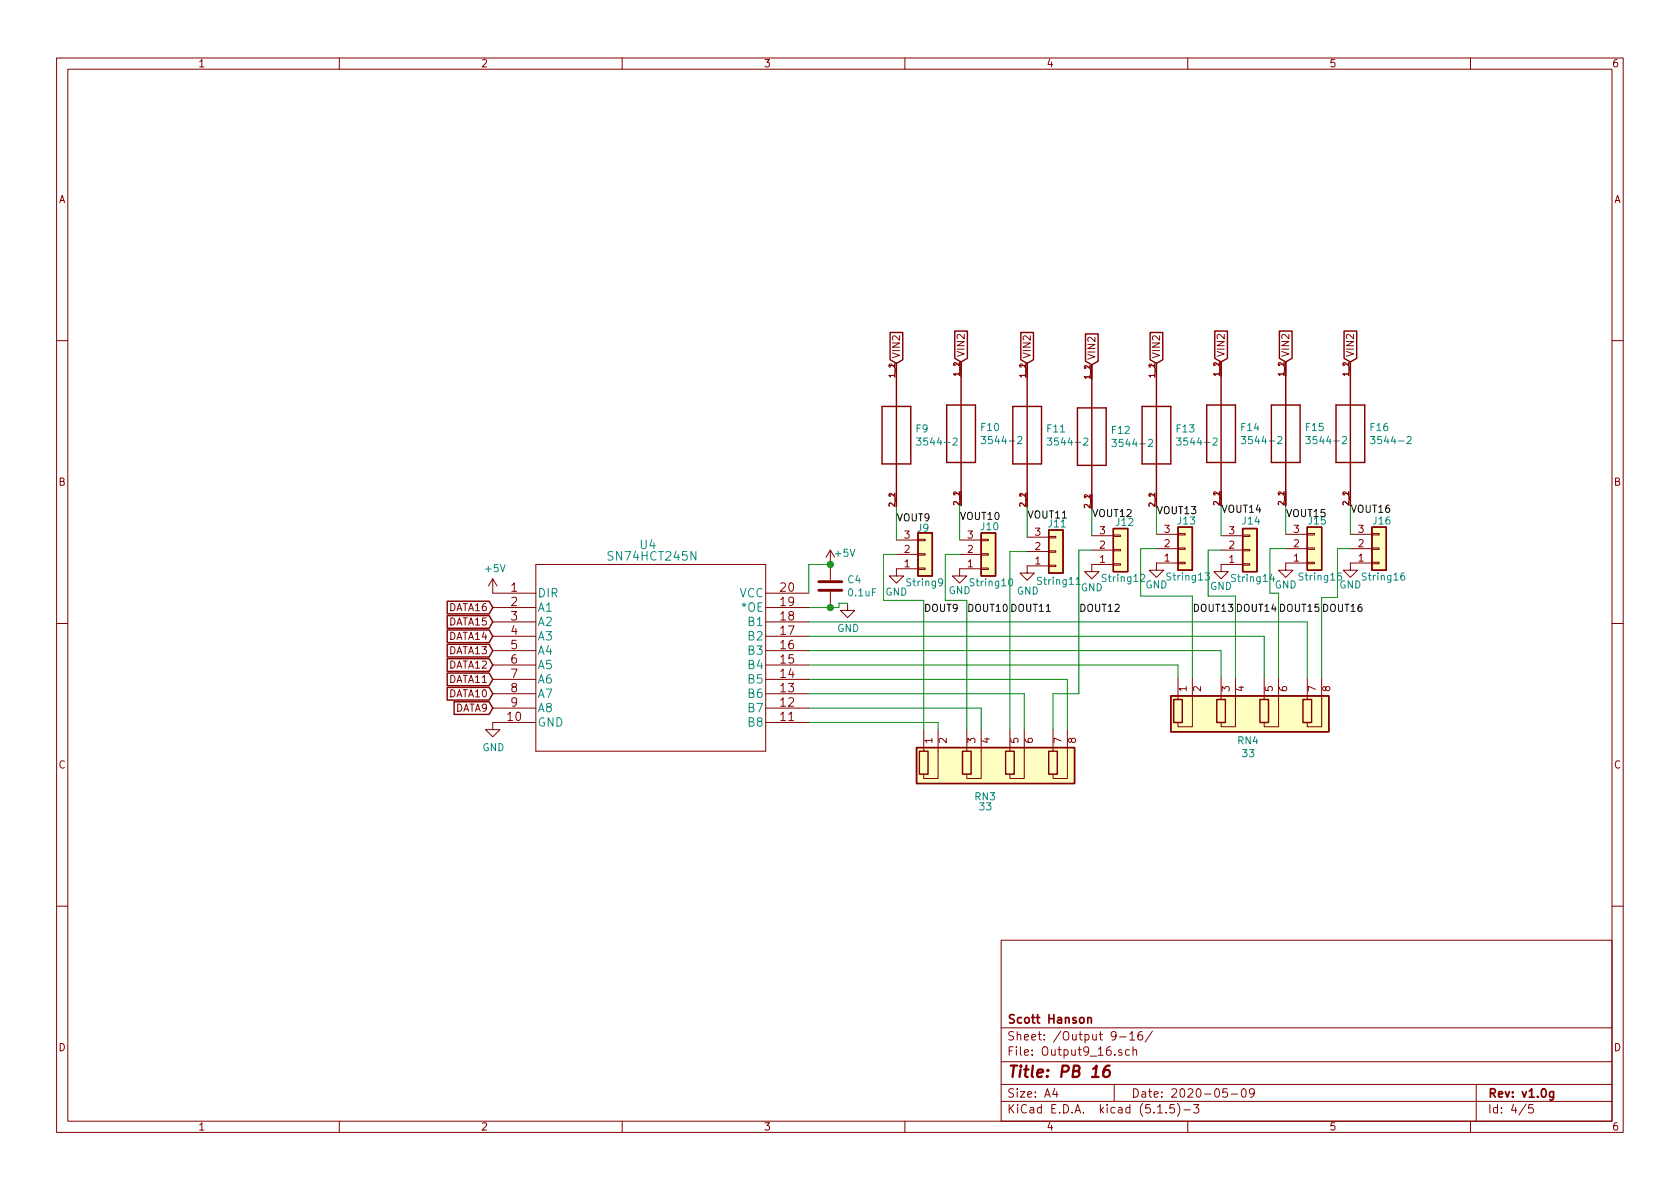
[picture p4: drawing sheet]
EESchema Schematic File Version 4
EELAYER 30 0
EELAYER END
$Descr A4 11693 8268
encoding utf-8
Sheet 4 5
Title "PB 16"
Date "2020-05-09"
Rev "v1.0g"
Comp "Scott Hanson"
Comment1 ""
Comment2 ""
Comment3 ""
Comment4 ""
$EndDescr
$Comp
L Connector_Generic:Conn_01x03 J?
U 1 1
P 6440 3850
AR Path="/5D4E39BC" Ref="J?"  Part="1" 
AR Path="/5D4698DE/5D4E39BC" Ref="J9"  Part="1" 
F 0 "J9" H 6380 3670 50  0000 L CNN
F 1 "String9" H 6300 4050 50  0000 L CNN
F 2 "Connector_Phoenix_MC:PhoenixContact_MCV_1,5_3-G-3.5_1x03_P3.50mm_Vertical" H 6440 3850 50  0001 C CNN
F 3 "~" H 6440 3850 50  0001 C CNN
F 4 "277-5737-ND/ED10555-ND" H -940 -270 50  0001 C CNN "Digi-Key_PN"
F 5 "1843619/OSTTJ0311530" H -940 -270 50  0001 C CNN "MPN"
	1    6440 3850
	1    0    0    1   
$EndComp
$Comp
L Connector_Generic:Conn_01x03 J?
U 1 1
P 6880 3850
AR Path="/5D4E39C4" Ref="J?"  Part="1" 
AR Path="/5D4698DE/5D4E39C4" Ref="J10"  Part="1" 
F 0 "J10" H 6820 3660 50  0000 L CNN
F 1 "String10" H 6740 4050 50  0000 L CNN
F 2 "Connector_Phoenix_MC:PhoenixContact_MCV_1,5_3-G-3.5_1x03_P3.50mm_Vertical" H 6880 3850 50  0001 C CNN
F 3 "~" H 6880 3850 50  0001 C CNN
F 4 "277-5737-ND/ED10555-ND" H -1060 -260 50  0001 C CNN "Digi-Key_PN"
F 5 "1843619/OSTTJ0311530" H -1060 -260 50  0001 C CNN "MPN"
	1    6880 3850
	1    0    0    1   
$EndComp
$Comp
L Connector_Generic:Conn_01x03 J?
U 1 1
P 7350 3830
AR Path="/5D4E39CC" Ref="J?"  Part="1" 
AR Path="/5D4698DE/5D4E39CC" Ref="J11"  Part="1" 
F 0 "J11" H 7290 3640 50  0000 L CNN
F 1 "String11" H 7210 4040 50  0000 L CNN
F 2 "Connector_Phoenix_MC:PhoenixContact_MCV_1,5_3-G-3.5_1x03_P3.50mm_Vertical" H 7350 3830 50  0001 C CNN
F 3 "~" H 7350 3830 50  0001 C CNN
F 4 "277-5737-ND/ED10555-ND" H -1010 -260 50  0001 C CNN "Digi-Key_PN"
F 5 "1843619/OSTTJ0311530" H -1010 -260 50  0001 C CNN "MPN"
	1    7350 3830
	1    0    0    1   
$EndComp
$Comp
L Connector_Generic:Conn_01x03 J?
U 1 1
P 7800 3820
AR Path="/5D4E39D4" Ref="J?"  Part="1" 
AR Path="/5D4698DE/5D4E39D4" Ref="J12"  Part="1" 
F 0 "J12" H 7760 3630 50  0000 L CNN
F 1 "String12" H 7660 4020 50  0000 L CNN
F 2 "Connector_Phoenix_MC:PhoenixContact_MCV_1,5_3-G-3.5_1x03_P3.50mm_Vertical" H 7800 3820 50  0001 C CNN
F 3 "~" H 7800 3820 50  0001 C CNN
F 4 "277-5737-ND/ED10555-ND" H -920 -260 50  0001 C CNN "Digi-Key_PN"
F 5 "1843619/OSTTJ0311530" H -920 -260 50  0001 C CNN "MPN"
	1    7800 3820
	1    0    0    1   
$EndComp
$Comp
L Connector_Generic:Conn_01x03 J?
U 1 1
P 8250 3810
AR Path="/5D4E39DC" Ref="J?"  Part="1" 
AR Path="/5D4698DE/5D4E39DC" Ref="J13"  Part="1" 
F 0 "J13" H 8190 3620 50  0000 L CNN
F 1 "String13" H 8110 4010 50  0000 L CNN
F 2 "Connector_Phoenix_MC:PhoenixContact_MCV_1,5_3-G-3.5_1x03_P3.50mm_Vertical" H 8250 3810 50  0001 C CNN
F 3 "~" H 8250 3810 50  0001 C CNN
F 4 "277-5737-ND/ED10555-ND" H -810 -250 50  0001 C CNN "Digi-Key_PN"
F 5 "1843619/OSTTJ0311530" H -810 -250 50  0001 C CNN "MPN"
	1    8250 3810
	1    0    0    1   
$EndComp
$Comp
L Connector_Generic:Conn_01x03 J?
U 1 1
P 8700 3820
AR Path="/5D4E39E4" Ref="J?"  Part="1" 
AR Path="/5D4698DE/5D4E39E4" Ref="J14"  Part="1" 
F 0 "J14" H 8640 3620 50  0000 L CNN
F 1 "String14" H 8560 4020 50  0000 L CNN
F 2 "Connector_Phoenix_MC:PhoenixContact_MCV_1,5_3-G-3.5_1x03_P3.50mm_Vertical" H 8700 3820 50  0001 C CNN
F 3 "~" H 8700 3820 50  0001 C CNN
F 4 "277-5737-ND/ED10555-ND" H -690 -260 50  0001 C CNN "Digi-Key_PN"
F 5 "1843619/OSTTJ0311530" H -690 -260 50  0001 C CNN "MPN"
	1    8700 3820
	1    0    0    1   
$EndComp
$Comp
L Connector_Generic:Conn_01x03 J?
U 1 1
P 9150 3810
AR Path="/5D4E39EC" Ref="J?"  Part="1" 
AR Path="/5D4698DE/5D4E39EC" Ref="J15"  Part="1" 
F 0 "J15" H 9100 3620 50  0000 L CNN
F 1 "String15" H 9030 4010 50  0000 L CNN
F 2 "Connector_Phoenix_MC:PhoenixContact_MCV_1,5_3-G-3.5_1x03_P3.50mm_Vertical" H 9150 3810 50  0001 C CNN
F 3 "~" H 9150 3810 50  0001 C CNN
F 4 "277-5737-ND/ED10555-ND" H -570 -260 50  0001 C CNN "Digi-Key_PN"
F 5 "1843619/OSTTJ0311530" H -570 -260 50  0001 C CNN "MPN"
	1    9150 3810
	1    0    0    1   
$EndComp
$Comp
L Connector_Generic:Conn_01x03 J?
U 1 1
P 9600 3810
AR Path="/5D4E39F4" Ref="J?"  Part="1" 
AR Path="/5D4698DE/5D4E39F4" Ref="J16"  Part="1" 
F 0 "J16" H 9550 3620 50  0000 L CNN
F 1 "String16" H 9470 4010 50  0000 L CNN
F 2 "Connector_Phoenix_MC:PhoenixContact_MCV_1,5_3-G-3.5_1x03_P3.50mm_Vertical" H 9600 3810 50  0001 C CNN
F 3 "~" H 9600 3810 50  0001 C CNN
F 4 "277-5737-ND/ED10555-ND" H -530 -260 50  0001 C CNN "Digi-Key_PN"
F 5 "1843619/OSTTJ0311530" H -530 -260 50  0001 C CNN "MPN"
	1    9600 3810
	1    0    0    1   
$EndComp
$Comp
L power:GND #PWR?
U 1 1
P 6240 3950
AR Path="/5D4E39FA" Ref="#PWR?"  Part="1" 
AR Path="/5D4698DE/5D4E39FA" Ref="#PWR024"  Part="1" 
F 0 "#PWR024" H 6240 3700 50  0001 C CNN
F 1 "GND" H 6240 3790 50  0000 C CNN
F 2 "" H 6240 3950 50  0001 C CNN
F 3 "" H 6240 3950 50  0001 C CNN
	1    6240 3950
	1    0    0    -1  
$EndComp
$Comp
L power:GND #PWR?
U 1 1
P 6680 3950
AR Path="/5D4E3A00" Ref="#PWR?"  Part="1" 
AR Path="/5D4698DE/5D4E3A00" Ref="#PWR025"  Part="1" 
F 0 "#PWR025" H 6680 3700 50  0001 C CNN
F 1 "GND" H 6680 3800 50  0000 C CNN
F 2 "" H 6680 3950 50  0001 C CNN
F 3 "" H 6680 3950 50  0001 C CNN
	1    6680 3950
	1    0    0    -1  
$EndComp
$Comp
L power:GND #PWR?
U 1 1
P 7150 3930
AR Path="/5D4E3A06" Ref="#PWR?"  Part="1" 
AR Path="/5D4698DE/5D4E3A06" Ref="#PWR026"  Part="1" 
F 0 "#PWR026" H 7150 3680 50  0001 C CNN
F 1 "GND" H 7155 3757 50  0000 C CNN
F 2 "" H 7150 3930 50  0001 C CNN
F 3 "" H 7150 3930 50  0001 C CNN
	1    7150 3930
	1    0    0    -1  
$EndComp
$Comp
L power:GND #PWR?
U 1 1
P 7600 3920
AR Path="/5D4E3A0C" Ref="#PWR?"  Part="1" 
AR Path="/5D4698DE/5D4E3A0C" Ref="#PWR027"  Part="1" 
F 0 "#PWR027" H 7600 3670 50  0001 C CNN
F 1 "GND" H 7600 3760 50  0000 C CNN
F 2 "" H 7600 3920 50  0001 C CNN
F 3 "" H 7600 3920 50  0001 C CNN
	1    7600 3920
	1    0    0    -1  
$EndComp
$Comp
L power:GND #PWR?
U 1 1
P 8050 3910
AR Path="/5D4E3A12" Ref="#PWR?"  Part="1" 
AR Path="/5D4698DE/5D4E3A12" Ref="#PWR028"  Part="1" 
F 0 "#PWR028" H 8050 3660 50  0001 C CNN
F 1 "GND" H 8050 3760 50  0000 C CNN
F 2 "" H 8050 3910 50  0001 C CNN
F 3 "" H 8050 3910 50  0001 C CNN
	1    8050 3910
	1    0    0    -1  
$EndComp
$Comp
L power:GND #PWR?
U 1 1
P 8500 3920
AR Path="/5D4E3A18" Ref="#PWR?"  Part="1" 
AR Path="/5D4698DE/5D4E3A18" Ref="#PWR029"  Part="1" 
F 0 "#PWR029" H 8500 3670 50  0001 C CNN
F 1 "GND" H 8500 3770 50  0000 C CNN
F 2 "" H 8500 3920 50  0001 C CNN
F 3 "" H 8500 3920 50  0001 C CNN
	1    8500 3920
	1    0    0    -1  
$EndComp
$Comp
L power:GND #PWR?
U 1 1
P 8950 3910
AR Path="/5D4E3A1E" Ref="#PWR?"  Part="1" 
AR Path="/5D4698DE/5D4E3A1E" Ref="#PWR030"  Part="1" 
F 0 "#PWR030" H 8950 3660 50  0001 C CNN
F 1 "GND" H 8950 3760 50  0000 C CNN
F 2 "" H 8950 3910 50  0001 C CNN
F 3 "" H 8950 3910 50  0001 C CNN
	1    8950 3910
	1    0    0    -1  
$EndComp
$Comp
L power:GND #PWR?
U 1 1
P 9400 3910
AR Path="/5D4E3A24" Ref="#PWR?"  Part="1" 
AR Path="/5D4698DE/5D4E3A24" Ref="#PWR031"  Part="1" 
F 0 "#PWR031" H 9400 3660 50  0001 C CNN
F 1 "GND" H 9400 3760 50  0000 C CNN
F 2 "" H 9400 3910 50  0001 C CNN
F 3 "" H 9400 3910 50  0001 C CNN
	1    9400 3910
	1    0    0    -1  
$EndComp
Wire Wire Line
	6240 3520 6240 3750
Wire Wire Line
	6680 3750 6680 3510
Wire Wire Line
	6680 3510 6690 3510
Wire Wire Line
	7150 3520 7150 3730
Wire Wire Line
	7600 3720 7600 3530
Wire Wire Line
	8050 3710 8050 3520
Wire Wire Line
	8500 3510 8500 3720
Wire Wire Line
	8950 3510 8950 3710
Text Label 6240 3630 0    50   ~ 0
VOUT9
Text Label 6680 3620 0    50   ~ 0
VOUT10
Text Label 7150 3610 0    50   ~ 0
VOUT11
Text Label 7600 3600 0    50   ~ 0
VOUT12
Text Label 8050 3580 0    50   ~ 0
VOUT13
Text Label 8500 3570 0    50   ~ 0
VOUT14
Text Label 8950 3600 0    50   ~ 0
VOUT15
$Comp
L PB_16-rescue:3544-2-Keystone_Fuse F?
U 1 1
P 6690 3010
AR Path="/5D4E3A70" Ref="F?"  Part="1" 
AR Path="/5D4698DE/5D4E3A70" Ref="F10"  Part="1" 
F 0 "F10" V 6644 3140 50  0000 L CNN
F 1 "3544-2" V 6735 3140 50  0000 L CNN
F 2 "Keystone_Fuse:FUSE_3544-2" H 6690 3010 50  0001 L BNN
F 3 "" H 6690 3010 50  0001 L BNN
F 4 "3544-2" H 6690 3010 50  0001 L BNN "Field4"
F 5 "None" H 6690 3010 50  0001 L BNN "Field5"
F 6 "Unavailable" H 6690 3010 50  0001 L BNN "Field6"
F 7 "Fuse Clip; 500 VAC; 30 A; PCB; For 0.110 in. x 0.032 in. mini blade fuses" H 6690 3010 50  0001 L BNN "Field7"
F 8 "Keystone Electronics" H 6690 3010 50  0001 L BNN "Field8"
F 9 "36-3544-2-ND" H -1210 -260 50  0001 C CNN "Digi-Key_PN"
F 10 "3544-2" H -1210 -260 50  0001 C CNN "MPN"
	1    6690 3010
	0    1    1    0   
$EndComp
$Comp
L PB_16-rescue:3544-2-Keystone_Fuse F?
U 1 1
P 7150 3020
AR Path="/5D4E3A7D" Ref="F?"  Part="1" 
AR Path="/5D4698DE/5D4E3A7D" Ref="F11"  Part="1" 
F 0 "F11" V 7104 3150 50  0000 L CNN
F 1 "3544-2" V 7195 3150 50  0000 L CNN
F 2 "Keystone_Fuse:FUSE_3544-2" H 7150 3020 50  0001 L BNN
F 3 "" H 7150 3020 50  0001 L BNN
F 4 "3544-2" H 7150 3020 50  0001 L BNN "Field4"
F 5 "None" H 7150 3020 50  0001 L BNN "Field5"
F 6 "Unavailable" H 7150 3020 50  0001 L BNN "Field6"
F 7 "Fuse Clip; 500 VAC; 30 A; PCB; For 0.110 in. x 0.032 in. mini blade fuses" H 7150 3020 50  0001 L BNN "Field7"
F 8 "Keystone Electronics" H 7150 3020 50  0001 L BNN "Field8"
F 9 "36-3544-2-ND" H -1160 -260 50  0001 C CNN "Digi-Key_PN"
F 10 "3544-2" H -1160 -260 50  0001 C CNN "MPN"
	1    7150 3020
	0    1    1    0   
$EndComp
$Comp
L PB_16-rescue:3544-2-Keystone_Fuse F?
U 1 1
P 7600 3030
AR Path="/5D4E3A8A" Ref="F?"  Part="1" 
AR Path="/5D4698DE/5D4E3A8A" Ref="F12"  Part="1" 
F 0 "F12" V 7554 3160 50  0000 L CNN
F 1 "3544-2" V 7645 3160 50  0000 L CNN
F 2 "Keystone_Fuse:FUSE_3544-2" H 7600 3030 50  0001 L BNN
F 3 "" H 7600 3030 50  0001 L BNN
F 4 "3544-2" H 7600 3030 50  0001 L BNN "Field4"
F 5 "None" H 7600 3030 50  0001 L BNN "Field5"
F 6 "Unavailable" H 7600 3030 50  0001 L BNN "Field6"
F 7 "Fuse Clip; 500 VAC; 30 A; PCB; For 0.110 in. x 0.032 in. mini blade fuses" H 7600 3030 50  0001 L BNN "Field7"
F 8 "Keystone Electronics" H 7600 3030 50  0001 L BNN "Field8"
F 9 "36-3544-2-ND" H -1070 -260 50  0001 C CNN "Digi-Key_PN"
F 10 "3544-2" H -1070 -260 50  0001 C CNN "MPN"
	1    7600 3030
	0    1    1    0   
$EndComp
$Comp
L PB_16-rescue:3544-2-Keystone_Fuse F?
U 1 1
P 8050 3020
AR Path="/5D4E3A97" Ref="F?"  Part="1" 
AR Path="/5D4698DE/5D4E3A97" Ref="F13"  Part="1" 
F 0 "F13" V 8004 3150 50  0000 L CNN
F 1 "3544-2" V 8095 3150 50  0000 L CNN
F 2 "Keystone_Fuse:FUSE_3544-2" H 8050 3020 50  0001 L BNN
F 3 "" H 8050 3020 50  0001 L BNN
F 4 "3544-2" H 8050 3020 50  0001 L BNN "Field4"
F 5 "None" H 8050 3020 50  0001 L BNN "Field5"
F 6 "Unavailable" H 8050 3020 50  0001 L BNN "Field6"
F 7 "Fuse Clip; 500 VAC; 30 A; PCB; For 0.110 in. x 0.032 in. mini blade fuses" H 8050 3020 50  0001 L BNN "Field7"
F 8 "Keystone Electronics" H 8050 3020 50  0001 L BNN "Field8"
F 9 "36-3544-2-ND" H -990 -250 50  0001 C CNN "Digi-Key_PN"
F 10 "3544-2" H -990 -250 50  0001 C CNN "MPN"
	1    8050 3020
	0    1    1    0   
$EndComp
$Comp
L PB_16-rescue:3544-2-Keystone_Fuse F?
U 1 1
P 8500 3010
AR Path="/5D4E3AA4" Ref="F?"  Part="1" 
AR Path="/5D4698DE/5D4E3AA4" Ref="F14"  Part="1" 
F 0 "F14" V 8454 3140 50  0000 L CNN
F 1 "3544-2" V 8545 3140 50  0000 L CNN
F 2 "Keystone_Fuse:FUSE_3544-2" H 8500 3010 50  0001 L BNN
F 3 "" H 8500 3010 50  0001 L BNN
F 4 "3544-2" H 8500 3010 50  0001 L BNN "Field4"
F 5 "None" H 8500 3010 50  0001 L BNN "Field5"
F 6 "Unavailable" H 8500 3010 50  0001 L BNN "Field6"
F 7 "Fuse Clip; 500 VAC; 30 A; PCB; For 0.110 in. x 0.032 in. mini blade fuses" H 8500 3010 50  0001 L BNN "Field7"
F 8 "Keystone Electronics" H 8500 3010 50  0001 L BNN "Field8"
F 9 "36-3544-2-ND" H -840 -260 50  0001 C CNN "Digi-Key_PN"
F 10 "3544-2" H -840 -260 50  0001 C CNN "MPN"
	1    8500 3010
	0    1    1    0   
$EndComp
$Comp
L PB_16-rescue:3544-2-Keystone_Fuse F?
U 1 1
P 8950 3010
AR Path="/5D4E3AB1" Ref="F?"  Part="1" 
AR Path="/5D4698DE/5D4E3AB1" Ref="F15"  Part="1" 
F 0 "F15" V 8904 3140 50  0000 L CNN
F 1 "3544-2" V 8995 3140 50  0000 L CNN
F 2 "Keystone_Fuse:FUSE_3544-2" H 8950 3010 50  0001 L BNN
F 3 "" H 8950 3010 50  0001 L BNN
F 4 "3544-2" H 8950 3010 50  0001 L BNN "Field4"
F 5 "None" H 8950 3010 50  0001 L BNN "Field5"
F 6 "Unavailable" H 8950 3010 50  0001 L BNN "Field6"
F 7 "Fuse Clip; 500 VAC; 30 A; PCB; For 0.110 in. x 0.032 in. mini blade fuses" H 8950 3010 50  0001 L BNN "Field7"
F 8 "Keystone Electronics" H 8950 3010 50  0001 L BNN "Field8"
F 9 "36-3544-2-ND" H -700 -260 50  0001 C CNN "Digi-Key_PN"
F 10 "3544-2" H -700 -260 50  0001 C CNN "MPN"
	1    8950 3010
	0    1    1    0   
$EndComp
$Comp
L PB_16-rescue:3544-2-Keystone_Fuse F?
U 1 1
P 9400 3010
AR Path="/5D4E3ABE" Ref="F?"  Part="1" 
AR Path="/5D4698DE/5D4E3ABE" Ref="F16"  Part="1" 
F 0 "F16" V 9354 3140 50  0000 L CNN
F 1 "3544-2" V 9445 3140 50  0000 L CNN
F 2 "Keystone_Fuse:FUSE_3544-2" H 9400 3010 50  0001 L BNN
F 3 "" H 9400 3010 50  0001 L BNN
F 4 "3544-2" H 9400 3010 50  0001 L BNN "Field4"
F 5 "None" H 9400 3010 50  0001 L BNN "Field5"
F 6 "Unavailable" H 9400 3010 50  0001 L BNN "Field6"
F 7 "Fuse Clip; 500 VAC; 30 A; PCB; For 0.110 in. x 0.032 in. mini blade fuses" H 9400 3010 50  0001 L BNN "Field7"
F 8 "Keystone Electronics" H 9400 3010 50  0001 L BNN "Field8"
F 9 "36-3544-2-ND" H -670 -260 50  0001 C CNN "Digi-Key_PN"
F 10 "3544-2" H -670 -260 50  0001 C CNN "MPN"
	1    9400 3010
	0    1    1    0   
$EndComp
Wire Wire Line
	9400 3710 9400 3510
Text Label 9400 3570 0    50   ~ 0
VOUT16
$Comp
L power:GND #PWR?
U 1 1
P 5900 4190
AR Path="/5D4E3AC6" Ref="#PWR?"  Part="1" 
AR Path="/5D4698DE/5D4E3AC6" Ref="#PWR023"  Part="1" 
F 0 "#PWR023" H 5900 3940 50  0001 C CNN
F 1 "GND" H 5905 4017 50  0000 C CNN
F 2 "" H 5900 4190 50  0001 C CNN
F 3 "" H 5900 4190 50  0001 C CNN
	1    5900 4190
	1    0    0    -1  
$EndComp
$Comp
L power:+5V #PWR?
U 1 1
P 3430 4120
AR Path="/5D4E3ACC" Ref="#PWR?"  Part="1" 
AR Path="/5D4698DE/5D4E3ACC" Ref="#PWR020"  Part="1" 
F 0 "#PWR020" H 3430 3970 50  0001 C CNN
F 1 "+5V" H 3445 4293 50  0000 C CNN
F 2 "" H 3430 4120 50  0001 C CNN
F 3 "" H 3430 4120 50  0001 C CNN
	1    3430 4120
	1    0    0    -1  
$EndComp
$Comp
L power:GND #PWR?
U 1 1
P 3430 5020
AR Path="/5D4E3AD2" Ref="#PWR?"  Part="1" 
AR Path="/5D4698DE/5D4E3AD2" Ref="#PWR021"  Part="1" 
F 0 "#PWR021" H 3430 4770 50  0001 C CNN
F 1 "GND" H 3435 4847 50  0000 C CNN
F 2 "" H 3430 5020 50  0001 C CNN
F 3 "" H 3430 5020 50  0001 C CNN
	1    3430 5020
	1    0    0    -1  
$EndComp
$Comp
L PB_16-rescue:C-Device C?
U 1 1
P 5780 4070
AR Path="/5D4E3ADA" Ref="C?"  Part="1" 
AR Path="/5D4698DE/5D4E3ADA" Ref="C4"  Part="1" 
F 0 "C4" H 5895 4116 50  0000 L CNN
F 1 "0.1uF" H 5895 4025 50  0000 L CNN
F 2 "Capacitor_THT:C_Rect_L7.0mm_W2.0mm_P5.00mm" H 5818 3920 50  0001 C CNN
F 3 "~" H 5780 4070 50  0001 C CNN
F 4 "478-7336-1-ND" H -1000 -260 50  0001 C CNN "Digi-Key_PN"
F 5 "SR215C104KARTR1" H -1000 -260 50  0001 C CNN "MPN"
	1    5780 4070
	1    0    0    -1  
$EndComp
$Comp
L power:+5V #PWR?
U 1 1
P 5780 3920
AR Path="/5D4E3AE0" Ref="#PWR?"  Part="1" 
AR Path="/5D4698DE/5D4E3AE0" Ref="#PWR022"  Part="1" 
F 0 "#PWR022" H 5780 3770 50  0001 C CNN
F 1 "+5V" H 5880 4000 50  0000 C CNN
F 2 "" H 5780 3920 50  0001 C CNN
F 3 "" H 5780 3920 50  0001 C CNN
	1    5780 3920
	1    0    0    -1  
$EndComp
Wire Wire Line
	5780 3920 5630 3920
Wire Wire Line
	5630 3920 5630 4120
Connection ~ 5780 3920
$Comp
L PB_16-rescue:R_Pack04_SIP-Device RN?
U 1 1
P 8700 4910
AR Path="/5D4E3AEB" Ref="RN?"  Part="1" 
AR Path="/5D4698DE/5D4E3AEB" Ref="RN4"  Part="1" 
F 0 "RN4" H 8610 5150 50  0000 L CNN
F 1 "33" H 8640 5240 50  0000 L CNN
F 2 "Resistor_THT:R_Array_SIP8" V 9375 4910 50  0001 C CNN
F 3 "http://www.vishay.com/docs/31509/csc.pdf" H 8700 4910 50  0001 C CNN
F 4 "4608X-2-330LF-ND" H -960 -120 50  0001 C CNN "Digi-Key_PN"
F 5 "4608X-102-330LF" H -960 -120 50  0001 C CNN "MPN"
	1    8700 4910
	1    0    0    1   
$EndComp
Wire Wire Line
	5780 4220 5630 4220
$Comp
L PB_16-rescue:SN74HCT245N-SN74HCT245N U?
U 1 1
P 3430 4120
AR Path="/5D4E3AF4" Ref="U?"  Part="1" 
AR Path="/5D4698DE/5D4E3AF4" Ref="U4"  Part="1" 
F 0 "U4" H 4510 4460 60  0000 C CNN
F 1 "SN74HCT245N" H 4540 4380 60  0000 C CNN
F 2 "SN74HCT245N:SN74HCT245N" H 4530 4360 60  0001 C CNN
F 3 "" H 3430 4120 60  0000 C CNN
F 4 "296-1612-5-ND" H -1000 -260 50  0001 C CNN "Digi-Key_PN"
F 5 "SN74HCT245N" H -1000 -260 50  0001 C CNN "MPN"
	1    3430 4120
	1    0    0    -1  
$EndComp
$Comp
L PB_16-rescue:3544-2-Keystone_Fuse F?
U 1 1
P 6240 3020
AR Path="/5D4E3B01" Ref="F?"  Part="1" 
AR Path="/5D4698DE/5D4E3B01" Ref="F9"  Part="1" 
F 0 "F9" V 6194 3150 50  0000 L CNN
F 1 "3544-2" V 6285 3150 50  0000 L CNN
F 2 "Keystone_Fuse:FUSE_3544-2" H 6240 3020 50  0001 L BNN
F 3 "" H 6240 3020 50  0001 L BNN
F 4 "3544-2" H 6240 3020 50  0001 L BNN "Field4"
F 5 "None" H 6240 3020 50  0001 L BNN "Field5"
F 6 "Unavailable" H 6240 3020 50  0001 L BNN "Field6"
F 7 "Fuse Clip; 500 VAC; 30 A; PCB; For 0.110 in. x 0.032 in. mini blade fuses" H 6240 3020 50  0001 L BNN "Field7"
F 8 "Keystone Electronics" H 6240 3020 50  0001 L BNN "Field8"
F 9 "36-3544-2-ND" H -1130 -270 50  0001 C CNN "Digi-Key_PN"
F 10 "3544-2" H -1130 -270 50  0001 C CNN "MPN"
	1    6240 3020
	0    1    1    0   
$EndComp
Wire Wire Line
	9100 4320 9100 4710
Wire Wire Line
	8800 4420 8800 4710
Wire Wire Line
	8900 4120 8840 4120
Wire Wire Line
	8840 4120 8840 3810
Wire Wire Line
	8840 3810 8950 3810
Wire Wire Line
	8500 3820 8410 3820
Wire Wire Line
	8410 3820 8410 4140
Wire Wire Line
	8410 4140 8600 4140
Wire Wire Line
	8600 4140 8600 4710
Wire Wire Line
	8200 4620 8200 4710
Wire Wire Line
	8050 3810 7940 3810
Wire Wire Line
	7940 3810 7940 4140
Wire Wire Line
	7940 4140 8300 4140
Wire Wire Line
	8300 4140 8300 4710
Wire Wire Line
	9200 4150 9310 4150
Wire Wire Line
	9310 4150 9310 3810
Wire Wire Line
	9310 3810 9400 3810
Wire Wire Line
	6150 4170 6150 3850
Wire Wire Line
	6150 3850 6240 3850
Wire Wire Line
	6680 3850 6580 3850
Wire Wire Line
	7600 3820 7510 3820
$Comp
L PB_16-rescue:R_Pack04_SIP-Device RN?
U 1 1
P 6930 5270
AR Path="/5D4E3B1E" Ref="RN?"  Part="1" 
AR Path="/5D4698DE/5D4E3B1E" Ref="RN3"  Part="1" 
F 0 "RN3" H 6780 5540 50  0000 L CNN
F 1 "33" H 6810 5610 50  0000 L CNN
F 2 "Resistor_THT:R_Array_SIP8" V 7605 5270 50  0001 C CNN
F 3 "http://www.vishay.com/docs/31509/csc.pdf" H 6930 5270 50  0001 C CNN
F 4 "4608X-2-330LF-ND" H -760 280 50  0001 C CNN "Digi-Key_PN"
F 5 "4608X-102-330LF" H -760 280 50  0001 C CNN "MPN"
	1    6930 5270
	1    0    0    1   
$EndComp
Wire Wire Line
	6530 5020 6530 5070
Wire Wire Line
	6430 5070 6430 4170
Wire Wire Line
	6430 4170 6150 4170
Wire Wire Line
	6830 4920 6830 5070
Wire Wire Line
	6730 5070 6730 4170
Wire Wire Line
	6730 4170 6580 4170
Wire Wire Line
	6580 4170 6580 3850
Wire Wire Line
	7130 4820 7130 5070
Wire Wire Line
	7430 4720 7430 5070
Wire Wire Line
	7510 3820 7510 4820
Wire Wire Line
	7510 4820 7330 4820
Wire Wire Line
	7330 4820 7330 5070
Wire Wire Line
	7030 5070 7030 3830
Wire Wire Line
	7030 3830 7150 3830
Text Label 9200 4260 0    50   ~ 0
DOUT16
Text Label 8900 4260 0    50   ~ 0
DOUT15
Text Label 8600 4260 0    50   ~ 0
DOUT14
Text Label 8300 4260 0    50   ~ 0
DOUT13
Text Label 7510 4260 0    50   ~ 0
DOUT12
Text Label 7030 4260 0    50   ~ 0
DOUT11
Text Label 6730 4260 0    50   ~ 0
DOUT10
Text Label 6430 4260 0    50   ~ 0
DOUT9
Wire Wire Line
	5840 4190 5840 4220
Wire Wire Line
	5840 4220 5780 4220
Connection ~ 5780 4220
Wire Wire Line
	5630 4320 9100 4320
Wire Wire Line
	5630 4420 8800 4420
Wire Wire Line
	5630 4520 8500 4520
Wire Wire Line
	5630 4620 8200 4620
Wire Wire Line
	5630 4720 7430 4720
Wire Wire Line
	5630 4820 7130 4820
Wire Wire Line
	5630 4920 6830 4920
Wire Wire Line
	5630 5020 6530 5020
Wire Wire Line
	5900 4190 5840 4190
Wire Wire Line
	8500 4710 8500 4520
Wire Wire Line
	8900 4710 8900 4120
Wire Wire Line
	9200 4710 9200 4150
Text GLabel 6240 2520 1    50   Input ~ 0
VIN2
Text GLabel 6690 2510 1    50   Input ~ 0
VIN2
Text GLabel 7150 2520 1    50   Input ~ 0
VIN2
Text GLabel 7600 2530 1    50   Input ~ 0
VIN2
Text GLabel 8050 2520 1    50   Input ~ 0
VIN2
Text GLabel 8950 2510 1    50   Input ~ 0
VIN2
Text GLabel 8500 2510 1    50   Input ~ 0
VIN2
Text GLabel 9400 2510 1    50   Input ~ 0
VIN2
Text GLabel 3430 4220 0    50   Input ~ 0
DATA16
Text GLabel 3430 4320 0    50   Input ~ 0
DATA15
Text GLabel 3430 4420 0    50   Input ~ 0
DATA14
Text GLabel 3430 4520 0    50   Input ~ 0
DATA13
Text GLabel 3430 4620 0    50   Input ~ 0
DATA12
Text GLabel 3430 4720 0    50   Input ~ 0
DATA11
Text GLabel 3430 4820 0    50   Input ~ 0
DATA10
Text GLabel 3430 4920 0    50   Input ~ 0
DATA9
$EndSCHEMATC
